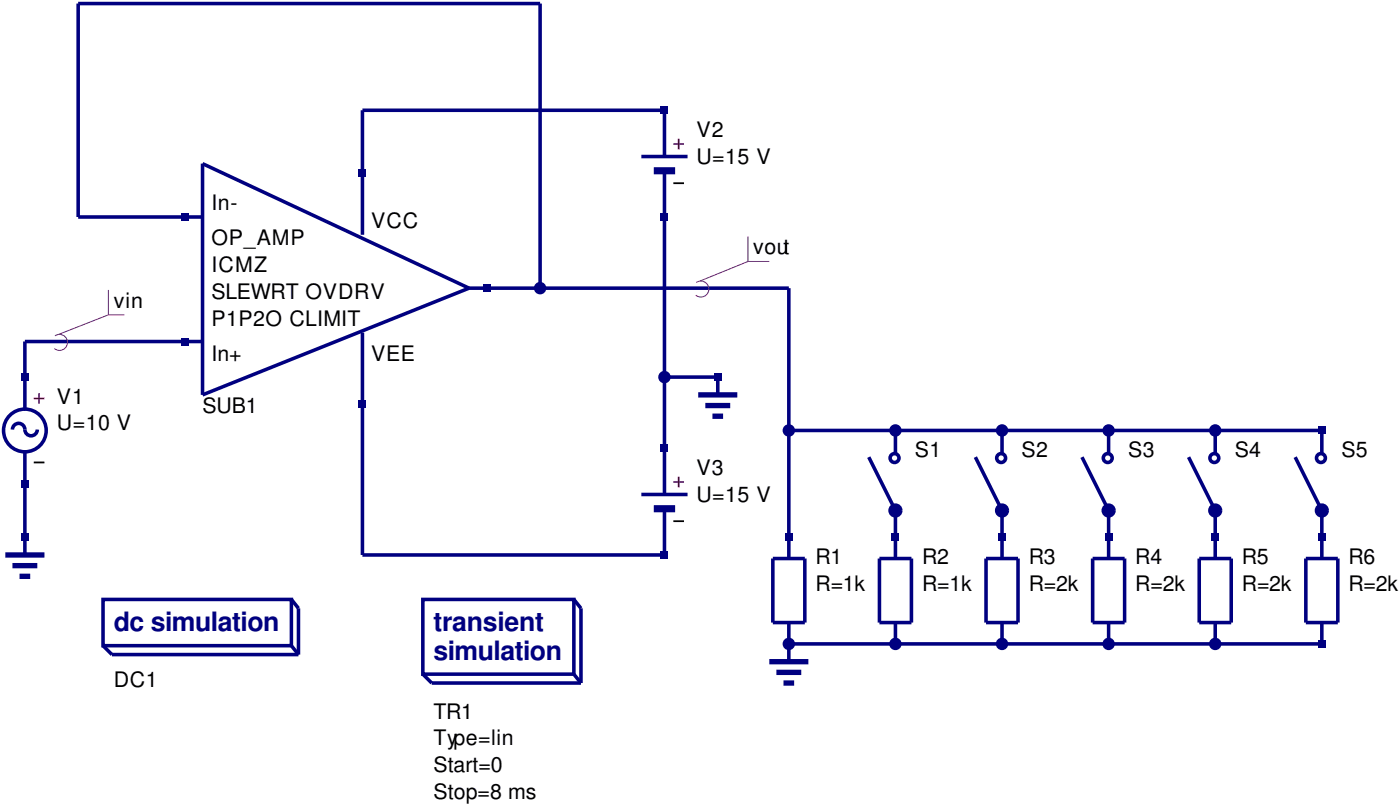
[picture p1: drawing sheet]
<svg xmlns="http://www.w3.org/2000/svg" width="278mm" height="159mm" viewBox="0 0 278 159" stroke-linecap="round" stroke-linejoin="round" font-family="sans-serif">
<g fill="none" stroke="#000080" stroke-width=".71" stroke-linecap="butt">
<path d="M127.4 31h9.1M131.9 21.9v9.1M131.9 33.9v9.1M4.9 74.8v6.3M142.5 74.8v3.5M2.5 85.2a1.23 1.23 0 0 1 1.2-1.2 1.23 1.23 0 0 1 1.2 1.2 1.23 1.23 0 0 0 1.3 1.2 1.23 1.23 0 0 0 1.2-1.2M4.9 89.6v6.4M127.4 98.1h9.1M131.9 88.9v9.2M172.5 90.7l5.3 10.5v5.3M177.8 85.4v4.6M4.9 106.5v3.6"/>
<path d="M131.9 100.9v9.2M156.6 127.7v3.5"/>
<circle cx="4.9" cy="85.4" r="4.2"/>
<circle cx="177.6" cy="90.8" r=".88"/>
</g>
<path d="M138.6 78.3h7.8M140.1 80.4h4.9M141.5 82.5h2.1M1.1 110.1h7.7M2.5 112.2h4.9M3.9 114.3h2.1M152.8 131.2h7.7M154.2 133.3h4.9M155.6 135.5h2.1" fill="none" stroke="#000080" stroke-width="1.1" stroke-linecap="butt"/>
<path d="M129.8 33.9h4.3M129.8 100.9h4.3" fill="none" stroke="#000080" stroke-width="1.4" stroke-linecap="butt"/>
<path d="M133.7 28.6h2.1M134.8 27.5v2.1M6.7 79h2.1M7.8 78v2.1M133.7 95.6h2.1M134.8 94.5v2.2" fill="none" stroke="#f00" stroke-width=".35"/>
<path d="M133.7 36.3h2.1M6.7 91.7h2.1M133.7 103.4h2.1" fill="none" stroke="#000" stroke-width=".35"/>
<circle cx="177.8" cy="101.2" r="1.06" fill="#000080"/>
<g fill="none" stroke="#000080" stroke-width=".71" stroke-linecap="butt">
<path d="M193.7 90.7l5.3 10.5v5.3M199 85.4v4.6"/>
<circle cx="198.8" cy="90.8" r=".88"/>
<circle cx="177.8" cy="101.2" r="1.06"/>
</g>
<circle cx="199" cy="101.2" r="1.06" fill="#000080"/>
<g fill="none" stroke="#000080" stroke-width=".71" stroke-linecap="butt">
<path d="M214.8 90.7l5.3 10.5v9.6M220.1 85.4v4.6M153.5 110.8h6.3v12.7h-6.3zM156.6 106.5v4.3M174.6 110.8h6.4v12.7h-6.4zM177.8 106.5v4.3M195.8 110.8h6.3v12.7h-6.3zM199 106.5v4.3M217 110.8h6.3v12.7h-6.3zM238.1 110.8h6.4v12.7h-6.4zM241.3 106.5v4.3M259.3 110.8h6.3v12.7h-6.3z"/>
<path d="M262.5 106.5v4.3M156.6 123.5v4.2M177.8 123.5v4.2M199 123.5v4.2M220.1 123.5v4.2M241.3 123.5v4.2M262.5 123.5v4.2"/>
<circle cx="220" cy="90.8" r=".88"/>
<circle cx="199" cy="101.2" r="1.06"/>
</g>
<circle cx="220.1" cy="101.2" r="1.06" fill="#000080"/>
<g fill="none" stroke="#000080" stroke-width=".71" stroke-linecap="butt">
<path d="M236 90.7l5.3 10.5v5.3M241.3 85.4v4.6"/>
<circle cx="241.1" cy="90.8" r=".88"/>
<circle cx="220.1" cy="101.2" r="1.06"/>
</g>
<circle cx="241.3" cy="101.2" r="1.06" fill="#000080"/>
<g fill="none" stroke="#000080" stroke-width=".71" stroke-linecap="butt">
<path d="M257.2 90.7l5.3 10.5v5.3M262.5 85.4v4.6"/>
<circle cx="262.3" cy="90.8" r=".88"/>
<circle cx="241.3" cy="101.2" r="1.06"/>
</g>
<circle cx="262.5" cy="101.2" r="1.06" fill="#000080"/>
<g fill="none" stroke="#000080" stroke-width=".71" stroke-linecap="butt">
<path d="M40.2 32.5l52.9 24.6-52.9 21.2zM131.9 21.9h-59.9v12.3M40.2 43h-24.7v-42.3h91.7v56.4M93.1 57.1h63.5v49.4M131.9 43v45.9M40.2 67.7h-35.3v7.1M131.9 74.8h10.6M4.9 96v10.5M72 80.1v30h59.9M156.6 85.4h105.9M20.5 118.9h37.4v9.2h-37.4zM57.9 118.9l1.4 1.7v9.2"/>
<path d="M84 118.9h29.9v14.8h-29.9zM113.9 118.9l1.5 1.7v14.9M20.5 128.1l1.7 1.7h37.1M57.9 128.1l1.4 1.7M84 133.7l1.7 1.8h29.7M113.9 133.7l1.5 1.8M156.6 127.7h105.9"/>
<circle cx="262.5" cy="101.2" r="1.06"/>
</g>
<path d="M72 34.2v12.4M72 66v14.1" fill="none" stroke="#00007f" stroke-width=".71" stroke-linecap="butt"/>
<path d="M21.5 57.5v4.9M138.3 56a1.59 1.59 0 0 1 2.1 .3 1.59 1.59 0 0 1-.1 2.1 1.59 1.59 0 0 1-2.1 .1M148.5 51.9h4.3M148.5 46.9v5M148.5 51.9l-9.5 3.8M10.9 66.6a1.59 1.59 0 0 1 2.1 .3 1.59 1.59 0 0 1-.1 2.1 1.59 1.59 0 0 1-2.1 .1M21.5 62.4h3.2M21.5 62.4l-9.9 3.9" fill="none" stroke="#800080" stroke-width=".2"/>
<g fill="#000080">
<path d="M141.8 74.1h1.4v1.4h-1.4z" fill-rule="evenodd"/>
<path d="M131.2 21.2h1.4v1.4h-1.4z" fill-rule="evenodd"/>
<path d="M131.2 42.3h1.4v1.4h-1.4z" fill-rule="evenodd"/>
<path d="M131.2 88.2h1.4v1.4h-1.4z" fill-rule="evenodd"/>
<path d="M131.2 109.4h1.4v1.4h-1.4z" fill-rule="evenodd"/>
<path d="M4.2 105.8h1.4v1.4h-1.4z" fill-rule="evenodd"/>
<path d="M4.2 74.1h1.4v1.4h-1.4z" fill-rule="evenodd"/>
<path d="M4.2 95.2h1.4v1.5h-1.4z" fill-rule="evenodd"/>
<circle cx="156.6" cy="127.7" r="1.06"/>
</g>
<circle cx="156.6" cy="127.7" r="1.06" fill="none" stroke="#000080" stroke-width=".35"/>
<g fill="#000080">
<path d="M177.1 105.8h1.4v1.4h-1.4z" fill-rule="evenodd"/>
<circle cx="177.8" cy="85.4" r="1.06"/>
</g>
<circle cx="177.8" cy="85.4" r="1.06" fill="none" stroke="#000080" stroke-width=".35"/>
<g fill="#000080">
<path d="M36 42.3h1.4v1.4h-1.4z" fill-rule="evenodd"/>
<path d="M36 67h1.4v1.4h-1.4z" fill-rule="evenodd"/>
<path d="M96 56.4h1.4v1.5h-1.4z" fill-rule="evenodd"/>
<path d="M71.3 33.5h1.4v1.4h-1.4z" fill-rule="evenodd"/>
<path d="M71.3 79.4h1.4v1.4h-1.4z" fill-rule="evenodd"/>
<path d="M198.3 105.8h1.4v1.4h-1.4z" fill-rule="evenodd"/>
<circle cx="199" cy="85.4" r="1.06"/>
</g>
<circle cx="199" cy="85.4" r="1.06" fill="none" stroke="#000080" stroke-width=".35"/>
<circle cx="199" cy="127.7" r="1.06" fill="#000080"/>
<circle cx="199" cy="127.7" r="1.06" fill="none" stroke="#000080" stroke-width=".35"/>
<g fill="#000080">
<path d="M155.9 105.8h1.4v1.4h-1.4z" fill-rule="evenodd"/>
<circle cx="177.8" cy="127.7" r="1.06"/>
</g>
<circle cx="177.8" cy="127.7" r="1.06" fill="none" stroke="#000080" stroke-width=".35"/>
<g fill="#000080">
<path d="M219.4 105.8h1.4v1.4h-1.4z" fill-rule="evenodd"/>
<circle cx="220.1" cy="127.7" r="1.06"/>
</g>
<circle cx="220.1" cy="127.7" r="1.06" fill="none" stroke="#000080" stroke-width=".35"/>
<g fill="#000080">
<path d="M240.6 105.8h1.4v1.4h-1.4z" fill-rule="evenodd"/>
<circle cx="241.3" cy="127.7" r="1.06"/>
</g>
<circle cx="241.3" cy="127.7" r="1.06" fill="none" stroke="#000080" stroke-width=".35"/>
<g fill="#000080">
<path d="M261.8 105.8h1.4v1.4h-1.4z" fill-rule="evenodd"/>
<path d="M261.8 84.7h1.4v1.4h-1.4z" fill-rule="evenodd"/>
<path d="M261.8 127h1.4v1.4h-1.4z" fill-rule="evenodd"/>
<circle cx="107.2" cy="57.2" r="1.06"/>
</g>
<circle cx="107.2" cy="57.2" r="1.06" fill="none" stroke="#000080" stroke-width=".35"/>
<circle cx="131.9" cy="74.8" r="1.06" fill="#000080"/>
<circle cx="131.9" cy="74.8" r="1.06" fill="none" stroke="#000080" stroke-width=".35"/>
<circle cx="156.6" cy="85.4" r="1.06" fill="#000080"/>
<circle cx="156.6" cy="85.4" r="1.06" fill="none" stroke="#000080" stroke-width=".35"/>
<circle cx="220.1" cy="85.4" r="1.06" fill="#000080"/>
<circle cx="220.1" cy="85.4" r="1.06" fill="none" stroke="#000080" stroke-width=".35"/>
<circle cx="241.3" cy="85.4" r="1.06" fill="#000080"/>
<circle cx="241.3" cy="85.4" r="1.06" fill="none" stroke="#000080" stroke-width=".35"/>
<g font-size="5.3" fill="#000080">
<text x="22.6" y="125.2">dc simulation</text>
<text x="86.1" y="125.2">transient</text>
<text x="86.1" y="130.9">simulation</text>
</g>
<g font-size="4.2">
<text x="138.3" y="27.2">V2</text>
<text x="138.3" y="32.5">U=15 V</text>
<text x="42" y="41.6">In-</text>
<text x="73.7" y="45.2">VCC</text>
<text x="42" y="48.7">OP_AMP</text>
<text x="42" y="54">ICMZ</text>
<text x="149.6" y="50.4">vout</text>
<text x="42" y="59.3">SLEWRT OVDRV</text>
<text x="22.6" y="61">vin</text>
<text x="42" y="64.6">P1P2O CLIMIT</text>
<text x="42" y="71.6">In+</text>
<text x="73.7" y="71.6">VEE</text>
<text x="11.3" y="80.1">V1</text>
<text x="40.2" y="81.8">SUB1</text>
<text x="11.3" y="85.4">U=10 V</text>
<text x="138.3" y="94.2">V3</text>
<text x="181.7" y="90.7">S1</text>
<text x="202.8" y="90.7">S2</text>
<text x="224" y="90.7">S3</text>
<text x="245.2" y="90.7">S4</text>
<text x="266.3" y="90.7">S5</text>
<text x="138.3" y="99.5">U=15 V</text>
<text x="161.9" y="111.8">R1</text>
<text x="183.1" y="111.8">R2</text>
<text x="204.3" y="111.8">R3</text>
<text x="225.4" y="111.8">R4</text>
<text x="246.6" y="111.8">R5</text>
<text x="267.8" y="111.8">R6</text>
<text x="161.9" y="117.1">R=1k</text>
<text x="183.1" y="117.1">R=1k</text>
<text x="204.3" y="117.1">R=2k</text>
<text x="225.4" y="117.1">R=2k</text>
<text x="246.6" y="117.1">R=2k</text>
<text x="267.8" y="117.1">R=2k</text>
<text x="22.6" y="136.2">DC1</text>
<text x="86.1" y="142.5">TR1</text>
<text x="86.1" y="147.8">Type=lin</text>
<text x="86.1" y="153.1">Start=0</text>
<text x="86.1" y="158.4">Stop=8 ms</text>
</g>
</svg>
